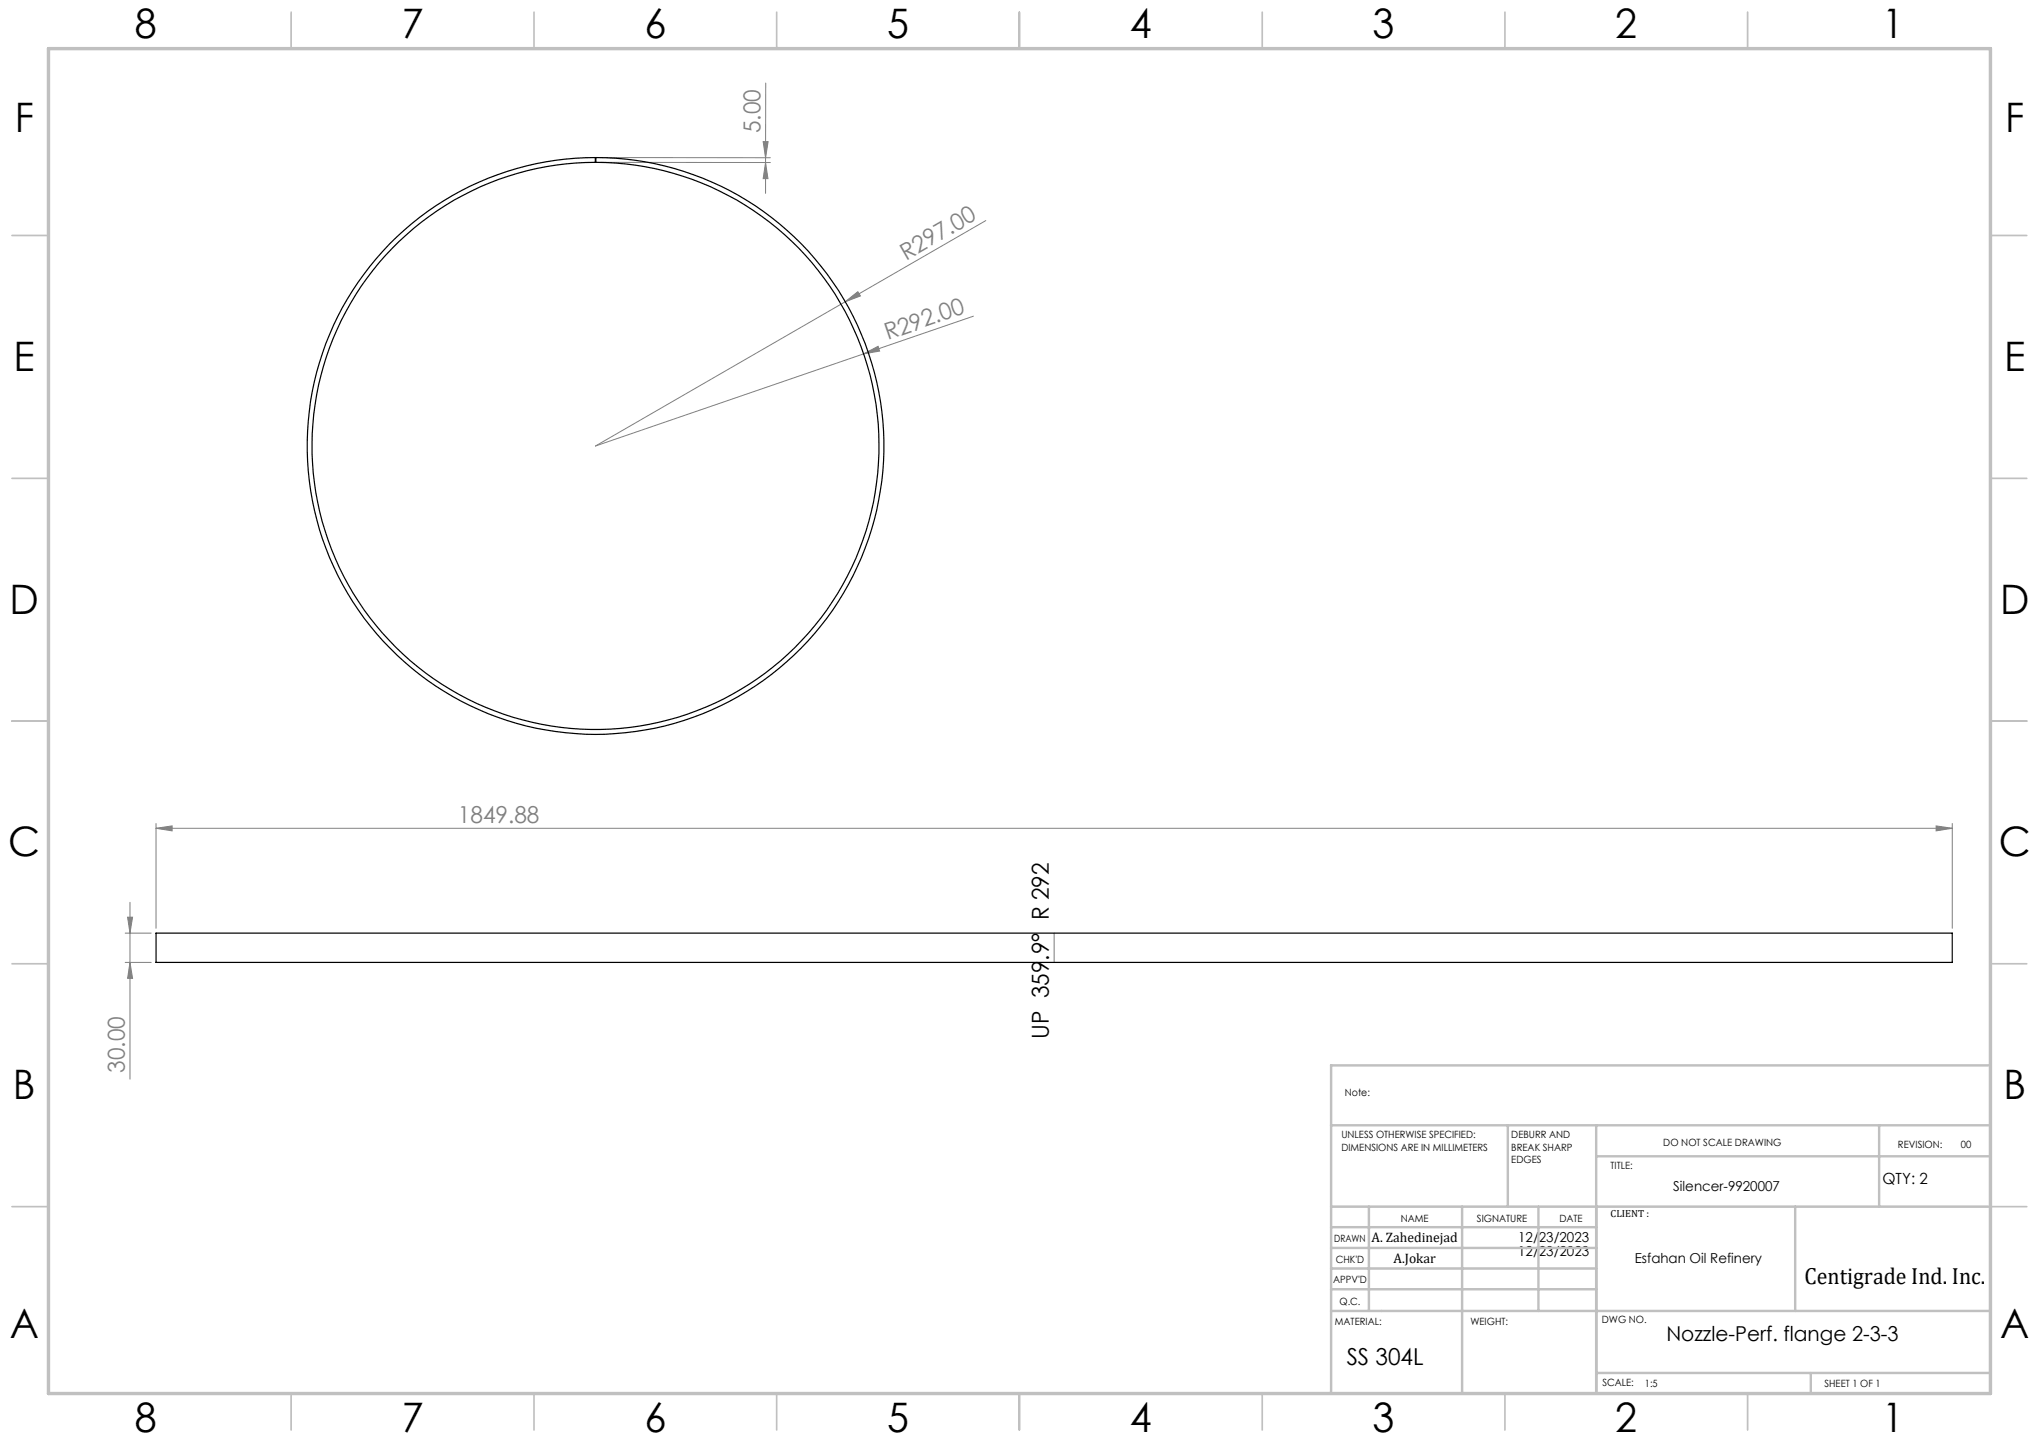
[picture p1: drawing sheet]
<svg xmlns="http://www.w3.org/2000/svg" width="420mm" height="297mm" viewBox="0 0 420 297" stroke-linecap="round" stroke-linejoin="round" font-family="sans-serif">
<g fill="none" stroke="#808080" stroke-width=".21">
<path d="M157.7 17.1v15.4M123.7 33.4l35 .1M123.7 32.5h35M157.2 29.2h1l-.5 3.3zM157.7 33.5l.5 3.3h-1zM157.7 32.5v7.3M203.1 45.4l-29 16.8M174.1 62.2l2.6-2.1 .5 .9zM174.1 62.2l-51.4 29.7 55.2-19M177.9 72.9l3-1.6 .3 1zM200.5 65.1l-22.6 7.8M32.1 170.6l3.4-.5v1z"/>
<path d="M32.1 169.6v21.6M32.1 170.6h370M398.8 170.1l3.3 .5-3.3 .5zM402.1 169.6v21.6M25.8 192.2h5.4M25.8 198.2h5.4M26.3 188.9h1l-.5 3.3zM26.8 198.2l.5 3.3h-1zM26.8 185.8v36.5M217.1 192.2v6"/>
</g>
<g fill="none" stroke="#c0c0c0" stroke-width=".35">
<path d="M60 2.5v7.5M110 2.5v7.5M160 2.5v7.5M210 2.5v7.5M260 2.5v7.5M310 2.5v7.5M360 2.5v7.5M2.5 48.5h7.5M410 48.5h7.5M2.5 98.5h7.5M410 98.5h7.5M2.5 148.5h7.5"/>
<path d="M410 148.5h7.5M2.5 198.5h7.5M410 198.5h7.5M2.5 248.5h7.5M410 248.5h7.5M60 287v7.5M110 287v7.5M160 287v7.5M210 287v7.5M260 287v7.5M310 287v7.5M360 287v7.5"/>
</g>
<g fill="none" stroke="#c0c0c0" stroke-width=".5">
<path d="M410 219.4h-135.8v67.4M274.2 231.8h135.8M310.6 231.8v16.7M328.8 231.8v55.2M328.8 238.2h81.2M387.1 231.8v16.7M274.2 248.5h135.8M274.2 257h54.6M274.2 252.8h54.6M282 248.5v21.5M301.2 248.5v38.3M316.9 248.5v21.5"/>
<path d="M369.8 248.5v21.5M274.2 265.5h54.6M274.2 261.3h54.6M274.2 270h135.8M328.8 282.8h81.2M373 282.8v4.2"/>
</g>
<path d="M10 10h400v277h-400z" fill="none" stroke="#c0c0c0" stroke-width=".7"/>
<g fill="#808080">
<path d="M177.9 72.9l3-1.6 .3 1z"/>
<path d="M174.1 62.2l2.6-2.1 .5 .9z"/>
<path d="M398.8 170.1l3.3 .5-3.3 .5zM32.1 170.6l3.4-.5v1z"/>
<path d="M157.7 33.5l.5 3.3h-1zM157.2 29.2h1l-.5 3.3z"/>
<path d="M26.3 188.9h1l-.5 3.3zM26.8 198.2l.5 3.3h-1z"/>
</g>
<path d="M80.3 50.2a59.5 59.5 0 0 1 42.3-17.7v.9a58.4 58.4 0 0 0-51.1 86.5 58.4 58.4 0 0 0 100.4 3.4 58.4 58.4 0 0 0-45.1-89.7l-4.1-.2v-.9a59.4 59.4 0 0 1 57.3 74.6 59.4 59.4 0 0 1-86.8 36.4 59.4 59.4 0 0 1-12.9-93.3zM32.1 192.2h370v6h-370z" fill="none" stroke="#000" stroke-width=".25"/>
<g font-size="8.4">
<text x="27.7" y="7.9">8</text>
<text x="82.7" y="7.9">7</text>
<text x="132.7" y="7.9">6</text>
<text x="182.7" y="7.9">5</text>
<text x="232.7" y="7.9">4</text>
<text x="282.7" y="7.9">3</text>
<text x="332.7" y="7.9">2</text>
<text x="387.7" y="7.9">1</text>
<text x="3" y="27.1">F</text>
<text x="413" y="27.1">F</text>
<text x="2.8" y="76.4">E</text>
<text x="412.8" y="76.4">E</text>
<text x="2" y="126.4">D</text>
<text x="412" y="126.4">D</text>
<text x="1.7" y="176.4">C</text>
<text x="411.7" y="176.4">C</text>
<text x="2.7" y="226.4">B</text>
<text x="412.7" y="226.4">B</text>
<text x="2" y="275.6">A</text>
<text x="412" y="275.6">A</text>
<text x="27.7" y="294.9">8</text>
<text x="82.7" y="294.9">7</text>
<text x="132.7" y="294.9">6</text>
<text x="182.7" y="294.9">5</text>
<text x="232.7" y="294.9">4</text>
<text x="282.7" y="294.9">3</text>
<text x="332.7" y="294.9">2</text>
<text x="387.7" y="294.9">1</text>
</g>
<g font-size="4.8" fill="#808080">
<text x="156.6" y="27.4" transform="rotate(-90 156.6 27.4)">5.00</text>
<text x="186.6" y="53.7" transform="rotate(-30 186.6 53.7)">R297.00</text>
<text x="182.8" y="70" transform="rotate(-19 182.8 70)">R292.00</text>
<text x="94.3" y="169.5">1849.88</text>
<text x="25.7" y="221" transform="rotate(-90 25.7 221)">30.00</text>
</g>
<g font-size="4.8">
<text x="216.1" y="214" transform="rotate(-90 216.1 214)">UP 359.9° R 292</text>
<text x="371.7" y="264.5">Centigrade Ind. Inc.</text>
<text x="277.4" y="281.1">SS 304L</text>
</g>
<text font-size="4.2" x="343.2" y="276.1">Nozzle-Perf. flange 2-3-3</text>
<text font-size="3.2" x="387.7" y="243.9">QTY: 2</text>
<g font-size="2.8">
<text x="344.7" y="245.3">Silencer-9920007</text>
<text x="282.5" y="255.9">A. Zahedinejad</text>
<text x="312.7" y="255.9">12/23/2023</text>
<text x="287" y="260.1">A.Jokar</text>
<text x="312.7" y="258.7">12/23/2023</text>
<text x="336.7" y="260.1">Esfahan Oil Refinery</text>
</g>
<g font-size="2.1">
<text x="277" y="225.8">Note:</text>
<text x="276.3" y="234.5">UNLESS OTHERWISE SPECIFIED:</text>
<text x="276.3" y="237">DIMENSIONS ARE IN MILLIMETERS</text>
<text x="311.3" y="234.5">DEBURR AND</text>
<text x="311.3" y="237">BREAK SHARP</text>
<text x="311.3" y="239.5">EDGES</text>
<text x="342.6" y="235.9">DO NOT SCALE DRAWING</text>
<text x="391" y="236.5">REVISION:</text>
<text x="403.9" y="236.5">00</text>
<text x="331.8" y="240.8">TITLE:</text>
<text x="288.5" y="251.7">NAME</text>
<text x="304.2" y="251.7">SIGNATURE</text>
<text x="321.2" y="251.7">DATE</text>
<text x="331.8" y="250.7">CLIENT :</text>
<text x="274.8" y="255.8">DRAWN</text>
<text x="275.1" y="260.1">CHK'D</text>
<text x="274.6" y="264.2">APPV'D</text>
<text x="275.9" y="268.7">Q.C.</text>
<text x="275" y="273">MATERIAL:</text>
<text x="302.9" y="273">WEIGHT:</text>
<text x="330" y="272.5">DWG NO.</text>
<text x="330.1" y="285.6">SCALE:</text>
<text x="338.8" y="285.6">1:5</text>
<text x="375.8" y="285.6">SHEET 1 OF 1</text>
</g>
</svg>
